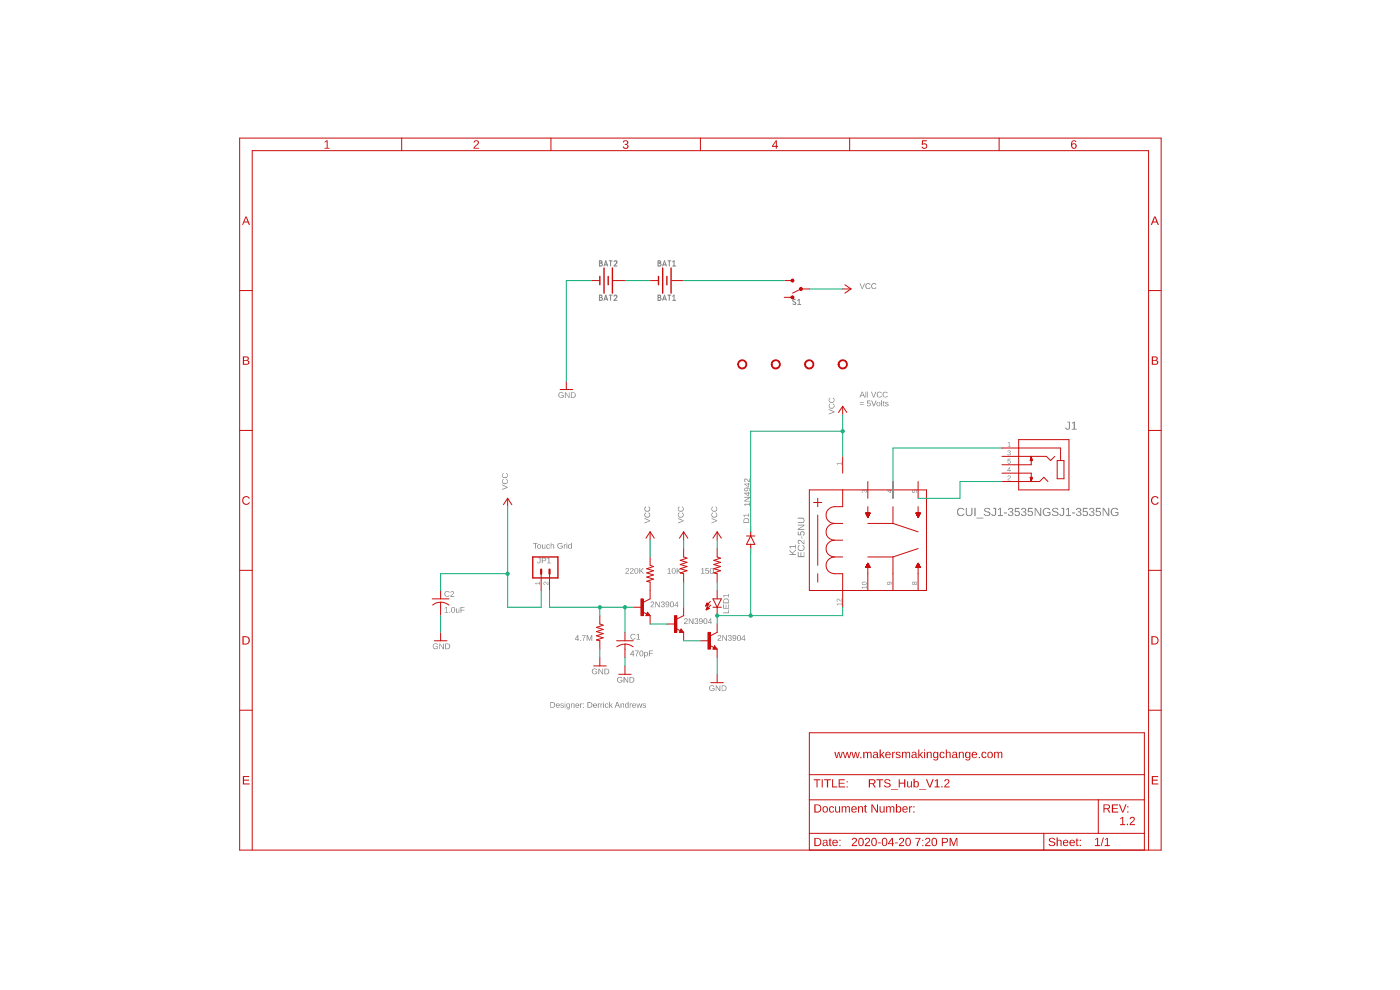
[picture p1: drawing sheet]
<?xml version="1.0" encoding="utf-8"?>
<!DOCTYPE eagle SYSTEM "eagle.dtd">
<eagle version="9.5.2">
<drawing>
<settings>
<setting alwaysvectorfont="no"/>
<setting verticaltext="up"/>
</settings>
<grid distance="0.1" unitdist="inch" unit="inch" style="lines" multiple="1" display="no" altdistance="0.01" altunitdist="inch" altunit="inch"/>
<schematic xreflabel="%F%N/%S.%C%R" xrefpart="/%S.%C%R">
<libraries>
<library name="supply1">
<symbols>
<symbol name="VCC">
<wire x1="1.27" y1="-1.905" x2="0" y2="0" width="0.254" layer="94"/>
<wire x1="0" y1="0" x2="-1.27" y2="-1.905" width="0.254" layer="94"/>
<text x="-2.54" y="-2.54" size="1.778" layer="96" rot="R90">&gt;VALUE</text>
<pin name="VCC" x="0" y="-2.54" visible="off" length="short" direction="sup" rot="R90"/>
</symbol>
<symbol name="GND">
<wire x1="-1.905" y1="0" x2="1.905" y2="0" width="0.254" layer="94"/>
<text x="-2.54" y="-2.54" size="1.778" layer="96">&gt;VALUE</text>
<pin name="GND" x="0" y="2.54" visible="off" length="short" direction="sup" rot="R270"/>
</symbol>
</symbols>
<devicesets>
<deviceset name="VCC" prefix="P+">
<gates>
<gate name="VCC" symbol="VCC" x="0" y="0"/>
</gates>
<devices>
<device name="">
<technologies>
<technology name=""/>
</technologies>
</device>
</devices>
</deviceset>
<deviceset name="GND" prefix="GND">
<gates>
<gate name="1" symbol="GND" x="0" y="0"/>
</gates>
<devices>
<device name="">
<technologies>
<technology name=""/>
</technologies>
</device>
</devices>
</deviceset>
</devicesets>
</library>
<library name="MMC Eagle">
<symbols>
<symbol name="RELAYNLT" library_locally_modified="yes">
<pin name="4" x="22.86" y="-10.16" visible="pad" length="middle" direction="pas" rot="R90"/>
<pin name="7" x="7.62" y="-38.1" visible="pad" length="middle" direction="pas" rot="R90"/>
<pin name="2" x="7.62" y="-10.16" visible="pad" length="middle" direction="pas" rot="R90"/>
<pin name="8" x="0" y="-43.18" visible="pad" length="middle" direction="pas" rot="R90"/>
<pin name="1" x="0" y="2.54" visible="pad" length="middle" direction="pas" rot="R270"/>
<pin name="3" x="15.24" y="-10.16" visible="pad" length="middle" direction="pas" rot="R90"/>
<pin name="6" x="15.24" y="-38.1" visible="pad" length="middle" direction="pas" rot="R90"/>
<pin name="5" x="22.86" y="-38.1" visible="pad" length="middle" direction="pas" rot="R90"/>
<wire x1="-10.16" y1="-7.62" x2="-10.16" y2="-38.1" width="0.1524" layer="94"/>
<wire x1="-2.54" y1="-33.02" x2="0" y2="-33.02" width="0.1524" layer="94"/>
<wire x1="-2.54" y1="-27.94" x2="0" y2="-27.94" width="0.1524" layer="94"/>
<wire x1="-2.54" y1="-22.86" x2="0" y2="-22.86" width="0.1524" layer="94"/>
<wire x1="-2.54" y1="-17.78" x2="0" y2="-17.78" width="0.1524" layer="94"/>
<wire x1="-2.54" y1="-12.7" x2="0" y2="-12.7" width="0.1524" layer="94"/>
<wire x1="-10.16" y1="-38.1" x2="0" y2="-38.1" width="0.1524" layer="94"/>
<wire x1="0" y1="-38.1" x2="25.4" y2="-38.1" width="0.1524" layer="94"/>
<wire x1="25.4" y1="-38.1" x2="25.4" y2="-7.62" width="0.1524" layer="94"/>
<wire x1="25.4" y1="-7.62" x2="0" y2="-7.62" width="0.1524" layer="94"/>
<wire x1="0" y1="-7.62" x2="-10.16" y2="-7.62" width="0.1524" layer="94"/>
<wire x1="22.86" y1="-15.24" x2="22.86" y2="-12.7" width="0.1524" layer="94"/>
<wire x1="0" y1="-33.02" x2="0" y2="-38.1" width="0.1524" layer="94"/>
<wire x1="0" y1="-12.7" x2="0" y2="-7.62" width="0.1524" layer="94"/>
<wire x1="15.24" y1="-27.94" x2="15.24" y2="-33.02" width="0.1524" layer="94"/>
<wire x1="22.86" y1="-25.4" x2="15.24" y2="-27.94" width="0.1524" layer="94"/>
<wire x1="15.24" y1="-27.94" x2="7.62" y2="-27.94" width="0.1524" layer="94"/>
<wire x1="7.62" y1="-15.24" x2="7.62" y2="-12.7" width="0.1524" layer="94"/>
<wire x1="15.24" y1="-12.7" x2="15.24" y2="-17.78" width="0.1524" layer="94"/>
<wire x1="22.86" y1="-20.32" x2="15.24" y2="-17.78" width="0.1524" layer="94"/>
<wire x1="15.24" y1="-17.78" x2="7.62" y2="-17.78" width="0.1524" layer="94"/>
<wire x1="7.62" y1="-30.48" x2="7.62" y2="-33.02" width="0.1524" layer="94"/>
<wire x1="22.86" y1="-30.48" x2="22.86" y2="-33.02" width="0.1524" layer="94"/>
<wire x1="-7.62" y1="-30.48" x2="-7.62" y2="-15.24" width="0.1524" layer="94"/>
<wire x1="-8.89" y1="-11.43" x2="-6.35" y2="-11.43" width="0.1524" layer="94"/>
<wire x1="-7.62" y1="-12.7" x2="-7.62" y2="-10.16" width="0.1524" layer="94"/>
<wire x1="-7.62" y1="-33.02" x2="-7.62" y2="-35.56" width="0.1524" layer="94"/>
<wire x1="-2.54" y1="-33.02" x2="-2.54" y2="-27.94" width="0.1524" layer="94" curve="-180"/>
<wire x1="-2.54" y1="-27.94" x2="-2.54" y2="-22.86" width="0.1524" layer="94" curve="-180"/>
<wire x1="-2.54" y1="-22.86" x2="-2.54" y2="-17.78" width="0.1524" layer="94" curve="-180"/>
<wire x1="-2.54" y1="-17.78" x2="-2.54" y2="-12.7" width="0.1524" layer="94" curve="-180"/>
<polygon width="0.0254" layer="94">
<vertex x="8.255" y="-14.605"/>
<vertex x="6.985" y="-14.605"/>
<vertex x="7.62" y="-15.875"/>
</polygon>
<polygon width="0.0254" layer="94">
<vertex x="23.495" y="-14.605"/>
<vertex x="22.225" y="-14.605"/>
<vertex x="22.86" y="-15.875"/>
</polygon>
<polygon width="0.0254" layer="94">
<vertex x="8.255" y="-31.115"/>
<vertex x="6.985" y="-31.115"/>
<vertex x="7.62" y="-29.845"/>
</polygon>
<polygon width="0.0254" layer="94">
<vertex x="23.495" y="-31.115"/>
<vertex x="22.225" y="-31.115"/>
<vertex x="22.86" y="-29.845"/>
</polygon>
<text x="-14.1986" y="-27.5844" size="2.0828" layer="95" ratio="6" rot="SR90">&gt;Name</text>
<text x="-11.6586" y="-28.2194" size="2.0828" layer="96" ratio="6" rot="SR90">&gt;Value</text>
</symbol>
<symbol name="LED" library_locally_modified="yes">
<wire x1="1.27" y1="0" x2="0" y2="-2.54" width="0.254" layer="94"/>
<wire x1="0" y1="-2.54" x2="-1.27" y2="0" width="0.254" layer="94"/>
<wire x1="1.27" y1="-2.54" x2="0" y2="-2.54" width="0.254" layer="94"/>
<wire x1="0" y1="-2.54" x2="-1.27" y2="-2.54" width="0.254" layer="94"/>
<wire x1="1.27" y1="0" x2="-1.27" y2="0" width="0.254" layer="94"/>
<wire x1="-2.032" y1="-0.762" x2="-3.429" y2="-2.159" width="0.1524" layer="94"/>
<wire x1="-1.905" y1="-1.905" x2="-3.302" y2="-3.302" width="0.1524" layer="94"/>
<text x="-3.429" y="-4.572" size="1.778" layer="95" font="vector" rot="R90">&gt;NAME</text>
<text x="1.905" y="-4.572" size="1.778" layer="96" font="vector" rot="R90" align="top-left">&gt;VALUE</text>
<pin name="C" x="0" y="-5.08" visible="off" length="short" direction="pas" rot="R90"/>
<pin name="A" x="0" y="2.54" visible="off" length="short" direction="pas" rot="R270"/>
<polygon width="0.1524" layer="94">
<vertex x="-3.429" y="-2.159"/>
<vertex x="-3.048" y="-1.27"/>
<vertex x="-2.54" y="-1.778"/>
</polygon>
<polygon width="0.1524" layer="94">
<vertex x="-3.302" y="-3.302"/>
<vertex x="-2.921" y="-2.413"/>
<vertex x="-2.413" y="-2.921"/>
</polygon>
</symbol>
<symbol name="R-US" library_locally_modified="yes">
<wire x1="-2.54" y1="0" x2="-2.159" y2="1.016" width="0.2032" layer="94"/>
<wire x1="-2.159" y1="1.016" x2="-1.524" y2="-1.016" width="0.2032" layer="94"/>
<wire x1="-1.524" y1="-1.016" x2="-0.889" y2="1.016" width="0.2032" layer="94"/>
<wire x1="-0.889" y1="1.016" x2="-0.254" y2="-1.016" width="0.2032" layer="94"/>
<wire x1="-0.254" y1="-1.016" x2="0.381" y2="1.016" width="0.2032" layer="94"/>
<wire x1="0.381" y1="1.016" x2="1.016" y2="-1.016" width="0.2032" layer="94"/>
<wire x1="1.016" y1="-1.016" x2="1.651" y2="1.016" width="0.2032" layer="94"/>
<wire x1="1.651" y1="1.016" x2="2.286" y2="-1.016" width="0.2032" layer="94"/>
<wire x1="2.286" y1="-1.016" x2="2.54" y2="0" width="0.2032" layer="94"/>
<pin name="1" x="-5.08" y="0" visible="off" length="short" direction="pas" swaplevel="1"/>
<pin name="2" x="5.08" y="0" visible="off" length="short" direction="pas" swaplevel="1" rot="R180"/>
<text x="-3.81" y="1.4986" size="1.778" layer="95">&gt;NAME</text>
<text x="-3.81" y="-3.302" size="1.778" layer="96">&gt;VALUE</text>
</symbol>
<symbol name="SJ1-3535NG" library_locally_modified="yes">
<wire x1="-7.62" y1="7.62" x2="7.62" y2="7.62" width="0.254" layer="94"/>
<wire x1="7.62" y1="7.62" x2="7.62" y2="5.08" width="0.254" layer="94"/>
<wire x1="7.62" y1="5.08" x2="7.62" y2="2.54" width="0.254" layer="94"/>
<wire x1="7.62" y1="2.54" x2="7.62" y2="0" width="0.254" layer="94"/>
<wire x1="7.62" y1="0" x2="7.62" y2="-2.54" width="0.254" layer="94"/>
<wire x1="7.62" y1="-2.54" x2="7.62" y2="-5.08" width="0.254" layer="94"/>
<wire x1="7.62" y1="-5.08" x2="7.62" y2="-7.62" width="0.254" layer="94"/>
<wire x1="7.62" y1="-7.62" x2="-7.62" y2="-7.62" width="0.254" layer="94"/>
<wire x1="-7.62" y1="-7.62" x2="-7.62" y2="7.62" width="0.254" layer="94"/>
<wire x1="7.62" y1="5.08" x2="-5.08" y2="5.08" width="0.1524" layer="94"/>
<wire x1="-5.08" y1="5.08" x2="-5.08" y2="1.27" width="0.1524" layer="94"/>
<wire x1="-5.08" y1="1.27" x2="-4.064" y2="1.27" width="0.1524" layer="94"/>
<wire x1="-4.064" y1="1.27" x2="-4.064" y2="-4.191" width="0.1524" layer="94"/>
<wire x1="-4.064" y1="-4.191" x2="-6.096" y2="-4.191" width="0.1524" layer="94"/>
<wire x1="-6.096" y1="-4.191" x2="-6.096" y2="1.27" width="0.1524" layer="94"/>
<wire x1="-6.096" y1="1.27" x2="-5.08" y2="1.27" width="0.1524" layer="94"/>
<wire x1="7.62" y1="2.54" x2="3.81" y2="2.54" width="0.1524" layer="94"/>
<wire x1="3.81" y1="2.54" x2="-0.762" y2="2.54" width="0.1524" layer="94"/>
<wire x1="-0.762" y1="2.54" x2="-2.032" y2="1.27" width="0.1524" layer="94"/>
<wire x1="-2.032" y1="1.27" x2="-3.302" y2="2.54" width="0.1524" layer="94"/>
<wire x1="7.62" y1="-5.08" x2="3.81" y2="-5.08" width="0.1524" layer="94"/>
<wire x1="3.81" y1="-5.08" x2="1.27" y2="-5.08" width="0.1524" layer="94"/>
<wire x1="1.27" y1="-5.08" x2="0" y2="-3.81" width="0.1524" layer="94"/>
<wire x1="0" y1="-3.81" x2="-1.27" y2="-5.08" width="0.1524" layer="94"/>
<wire x1="7.62" y1="0" x2="3.81" y2="0" width="0.1524" layer="94"/>
<wire x1="3.81" y1="0" x2="3.81" y2="2.54" width="0.1524" layer="94"/>
<wire x1="3.81" y1="-5.08" x2="3.81" y2="-2.54" width="0.1524" layer="94"/>
<wire x1="7.62" y1="-2.54" x2="3.81" y2="-2.54" width="0.1524" layer="94"/>
<polygon width="0.1524" layer="94">
<vertex x="3.81" y="-5.08"/>
<vertex x="3.4925" y="-3.81"/>
<vertex x="4.1275" y="-3.81"/>
</polygon>
<polygon width="0.1524" layer="94">
<vertex x="3.81" y="2.54"/>
<vertex x="4.1275" y="1.27"/>
<vertex x="3.4925" y="1.27"/>
</polygon>
<text x="-7.62746875" y="8.13596875" size="2.542490625" layer="95">&gt;NAME</text>
<text x="-7.622940625" y="-10.418" size="2.54098125" layer="96">&gt;VALUE</text>
<pin name="1" x="12.7" y="5.08" visible="pad" length="middle" direction="pas" rot="R180"/>
<pin name="2" x="12.7" y="-5.08" visible="pad" length="middle" direction="pas" rot="R180"/>
<pin name="3" x="12.7" y="2.54" visible="pad" length="middle" direction="pas" rot="R180"/>
<pin name="4" x="12.7" y="-2.54" visible="pad" length="middle" direction="pas" rot="R180"/>
<pin name="5" x="12.7" y="0" visible="pad" length="middle" direction="pas" rot="R180"/>
</symbol>
<symbol name="NPN" library_locally_modified="yes">
<wire x1="2.54" y1="2.54" x2="0.508" y2="1.524" width="0.1524" layer="94"/>
<wire x1="1.778" y1="-1.524" x2="2.54" y2="-2.54" width="0.1524" layer="94"/>
<wire x1="2.54" y1="-2.54" x2="1.27" y2="-2.54" width="0.1524" layer="94"/>
<wire x1="1.27" y1="-2.54" x2="1.778" y2="-1.524" width="0.1524" layer="94"/>
<wire x1="1.54" y1="-2.04" x2="0.308" y2="-1.424" width="0.1524" layer="94"/>
<wire x1="1.524" y1="-2.413" x2="2.286" y2="-2.413" width="0.254" layer="94"/>
<wire x1="2.286" y1="-2.413" x2="1.778" y2="-1.778" width="0.254" layer="94"/>
<wire x1="1.778" y1="-1.778" x2="1.524" y2="-2.286" width="0.254" layer="94"/>
<wire x1="1.524" y1="-2.286" x2="1.905" y2="-2.286" width="0.254" layer="94"/>
<wire x1="1.905" y1="-2.286" x2="1.778" y2="-2.032" width="0.254" layer="94"/>
<text x="-10.16" y="7.62" size="1.778" layer="95">&gt;NAME</text>
<text x="-10.16" y="5.08" size="1.778" layer="96">&gt;VALUE</text>
<rectangle x1="-0.254" y1="-2.54" x2="0.508" y2="2.54" layer="94"/>
<pin name="B" x="-2.54" y="0" visible="off" length="short" direction="pas" swaplevel="1"/>
<pin name="E" x="2.54" y="-5.08" visible="off" length="short" direction="pas" swaplevel="3" rot="R90"/>
<pin name="C" x="2.54" y="5.08" visible="off" length="short" direction="pas" swaplevel="2" rot="R270"/>
</symbol>
<symbol name="CAP-US" library_locally_modified="yes">
<wire x1="-2.54" y1="0" x2="2.54" y2="0" width="0.254" layer="94"/>
<wire x1="0" y1="-1.016" x2="0" y2="-2.54" width="0.1524" layer="94"/>
<wire x1="0" y1="-1" x2="2.4892" y2="-1.8542" width="0.254" layer="94" curve="-37.878202"/>
<wire x1="-2.4668" y1="-1.8504" x2="0" y2="-1.0161" width="0.254" layer="94" curve="-37.373024"/>
<text x="1.016" y="0.635" size="1.778" layer="95">&gt;NAME</text>
<text x="1.016" y="-4.191" size="1.778" layer="96">&gt;VALUE</text>
<pin name="1" x="0" y="2.54" visible="off" length="short" direction="pas" swaplevel="1" rot="R270"/>
<pin name="2" x="0" y="-5.08" visible="off" length="short" direction="pas" swaplevel="1" rot="R90"/>
</symbol>
<symbol name="D-1" library_locally_modified="yes">
<wire x1="-1.27" y1="-1.27" x2="1.27" y2="0" width="0.254" layer="94"/>
<wire x1="1.27" y1="0" x2="-1.27" y2="1.27" width="0.254" layer="94"/>
<wire x1="1.27" y1="1.27" x2="1.27" y2="0" width="0.254" layer="94"/>
<wire x1="-1.27" y1="1.27" x2="-1.27" y2="0" width="0.254" layer="94"/>
<wire x1="-1.27" y1="0" x2="-1.27" y2="-1.27" width="0.254" layer="94"/>
<wire x1="1.27" y1="0" x2="1.27" y2="-1.27" width="0.254" layer="94"/>
<wire x1="-1.27" y1="0" x2="-2.54" y2="0" width="0.254" layer="94"/>
<wire x1="2.54" y1="0" x2="1.27" y2="0" width="0.254" layer="94"/>
<text x="2.54" y="0.4826" size="1.778" layer="95">&gt;NAME</text>
<text x="2.54" y="-2.3114" size="1.778" layer="96">&gt;VALUE</text>
<text x="-2.54" y="0" size="0.4064" layer="99" align="center">SpiceOrder 1</text>
<text x="2.54" y="0" size="0.4064" layer="99" align="center">SpiceOrder 2</text>
<pin name="A" x="-2.54" y="0" visible="off" length="point" direction="pas"/>
<pin name="C" x="2.54" y="0" visible="off" length="point" direction="pas" rot="R180"/>
</symbol>
<symbol name="SLIDE-SWITCH">
<circle x="2.54" y="2.54" radius="0.3592" width="0.2032" layer="94"/>
<circle x="2.54" y="-2.54" radius="0.3592" width="0.2032" layer="94"/>
<circle x="0" y="0" radius="0.3592" width="0.2032" layer="94"/>
<wire x1="0" y1="0" x2="2.54" y2="1.27" width="0.1524" layer="94"/>
<wire x1="2.54" y1="-2.54" x2="3.175" y2="-2.54" width="0.127" layer="94"/>
<wire x1="2.54" y1="2.54" x2="3.175" y2="2.54" width="0.1524" layer="94"/>
<pin name="O" x="5.08" y="2.54" visible="off" length="short" direction="pas" rot="R180"/>
<pin name="P" x="-2.54" y="0" visible="off" length="short" direction="pas"/>
<pin name="S" x="5.08" y="-2.54" visible="off" length="short" direction="pas" rot="R180"/>
<text x="1.27" y="3.048" size="1.778" layer="95" font="vector" align="bottom-center">&gt;NAME</text>
<text x="1.016" y="-3.302" size="1.778" layer="96" font="vector" align="top-center">&gt;VALUE</text>
</symbol>
<symbol name="CONN_02" library_locally_modified="yes">
<wire x1="3.81" y1="-2.54" x2="-2.54" y2="-2.54" width="0.4064" layer="94"/>
<wire x1="1.27" y1="2.54" x2="2.54" y2="2.54" width="0.6096" layer="94"/>
<wire x1="1.27" y1="0" x2="2.54" y2="0" width="0.6096" layer="94"/>
<wire x1="-2.54" y1="5.08" x2="-2.54" y2="-2.54" width="0.4064" layer="94"/>
<wire x1="3.81" y1="-2.54" x2="3.81" y2="5.08" width="0.4064" layer="94"/>
<wire x1="-2.54" y1="5.08" x2="3.81" y2="5.08" width="0.4064" layer="94"/>
<text x="-2.54" y="-4.826" size="1.778" layer="96" font="vector">&gt;VALUE</text>
<text x="-2.54" y="5.588" size="1.778" layer="95" font="vector">&gt;NAME</text>
<pin name="1" x="7.62" y="0" visible="pad" length="middle" direction="pas" swaplevel="1" rot="R180"/>
<pin name="2" x="7.62" y="2.54" visible="pad" length="middle" direction="pas" swaplevel="1" rot="R180"/>
</symbol>
<symbol name="STAND-OFF">
<circle x="0" y="0" radius="1.27" width="0.254" layer="94"/>
</symbol>
</symbols>
<devicesets>
<deviceset name="EC2-5NU" locally_modified="yes" prefix="K" library_locally_modified="yes">
<gates>
<gate name="A" symbol="RELAYNLT" x="0" y="0"/>
</gates>
<devices>
<device name="" package="EC2NU">
<connects>
<connect gate="A" pin="1" pad="1"/>
<connect gate="A" pin="2" pad="3"/>
<connect gate="A" pin="3" pad="4"/>
<connect gate="A" pin="4" pad="5"/>
<connect gate="A" pin="5" pad="8"/>
<connect gate="A" pin="6" pad="9"/>
<connect gate="A" pin="7" pad="10"/>
<connect gate="A" pin="8" pad="12"/>
</connects>
<package3dinstances>
<package3dinstance package3d_urn="urn:adsk.eagle:package:10864322/3"/>
</package3dinstances>
<technologies>
<technology name="">
<attribute name="MANUFACTURER_PART_NUMBER" value="EC25NU" constant="no"/>
<attribute name="VENDOR" value="KEMET" constant="no"/>
</technology>
</technologies>
</device>
</devices>
</deviceset>
<deviceset name="LED" locally_modified="yes" prefix="D" uservalue="yes" library_locally_modified="yes">
<gates>
<gate name="G$1" symbol="LED" x="0" y="0"/>
</gates>
<devices>
<device name="5MM" package="LED_5MM">
<connects>
<connect gate="G$1" pin="A" pad="A"/>
<connect gate="G$1" pin="C" pad="K"/>
</connects>
<package3dinstances>
<package3dinstance package3d_urn="urn:adsk.eagle:package:10864293/4"/>
</package3dinstances>
<technologies>
<technology name=""/>
</technologies>
</device>
</devices>
</deviceset>
<deviceset name="RESISTOR-US-" locally_modified="yes" prefix="R" uservalue="yes" library_locally_modified="yes">
<gates>
<gate name="G$1" symbol="R-US" x="0" y="0"/>
</gates>
<devices>
<device name="0204/5" package="RESISTOR_0204/5">
<connects>
<connect gate="G$1" pin="1" pad="1"/>
<connect gate="G$1" pin="2" pad="2"/>
</connects>
<package3dinstances>
<package3dinstance package3d_urn="urn:adsk.eagle:package:10864308/1"/>
</package3dinstances>
<technologies>
<technology name=""/>
</technologies>
</device>
<device name="0207/7" package="RESISTOR_0207/7">
<connects>
<connect gate="G$1" pin="1" pad="1"/>
<connect gate="G$1" pin="2" pad="2"/>
</connects>
<package3dinstances>
<package3dinstance package3d_urn="urn:adsk.eagle:package:10866347/2"/>
</package3dinstances>
<technologies>
<technology name=""/>
</technologies>
</device>
<device name="0204/7" package="RESISTOR_0204/7">
<connects>
<connect gate="G$1" pin="1" pad="1"/>
<connect gate="G$1" pin="2" pad="2"/>
</connects>
<package3dinstances>
<package3dinstance package3d_urn="urn:adsk.eagle:package:10866346/1"/>
</package3dinstances>
<technologies>
<technology name=""/>
</technologies>
</device>
</devices>
</deviceset>
<deviceset name="CUI_SJ1-3535NG" library_locally_modified="yes">
<gates>
<gate name="G$1" symbol="SJ1-3535NG" x="0" y="7.62"/>
</gates>
<devices>
<device name="SJ1-3535NG" package="CUI_SJ1-3535NG">
<connects>
<connect gate="G$1" pin="1" pad="1"/>
<connect gate="G$1" pin="2" pad="2"/>
<connect gate="G$1" pin="3" pad="3"/>
<connect gate="G$1" pin="4" pad="4"/>
<connect gate="G$1" pin="5" pad="5"/>
</connects>
<package3dinstances>
<package3dinstance package3d_urn="urn:adsk.eagle:package:6677831/5"/>
</package3dinstances>
<technologies>
<technology name=""/>
</technologies>
</device>
</devices>
</deviceset>
<deviceset name="2N3904" locally_modified="yes" library_locally_modified="yes">
<gates>
<gate name="G$1" symbol="NPN" x="0" y="0"/>
</gates>
<devices>
<device name="" package="TO92-CBE">
<connects>
<connect gate="G$1" pin="B" pad="B"/>
<connect gate="G$1" pin="C" pad="C"/>
<connect gate="G$1" pin="E" pad="E"/>
</connects>
<package3dinstances>
<package3dinstance package3d_urn="urn:adsk.eagle:package:29223/2"/>
</package3dinstances>
<technologies>
<technology name=""/>
</technologies>
</device>
</devices>
</deviceset>
<deviceset name="CAPACITOR-US-" locally_modified="yes" library_locally_modified="yes">
<gates>
<gate name="G$1" symbol="CAP-US" x="0" y="0"/>
</gates>
<devices>
<device name="025" package="C025-030X050">
<connects>
<connect gate="G$1" pin="1" pad="1"/>
<connect gate="G$1" pin="2" pad="2"/>
</connects>
<package3dinstances>
<package3dinstance package3d_urn="urn:adsk.eagle:package:10893492/2"/>
</package3dinstances>
<technologies>
<technology name=""/>
</technologies>
</device>
<device name="050" package="C050-030X075">
<connects>
<connect gate="G$1" pin="1" pad="1"/>
<connect gate="G$1" pin="2" pad="2"/>
</connects>
<package3dinstances>
<package3dinstance package3d_urn="urn:adsk.eagle:package:10894121/3"/>
</package3dinstances>
<technologies>
<technology name=""/>
</technologies>
</device>
</devices>
</deviceset>
<deviceset name="DIODE-" locally_modified="yes" prefix="D" library_locally_modified="yes">
<gates>
<gate name="1" symbol="D-1" x="0" y="0"/>
</gates>
<devices>
<device name="DO41" package="DO41-10">
<connects>
<connect gate="1" pin="A" pad="A"/>
<connect gate="1" pin="C" pad="C"/>
</connects>
<package3dinstances>
<package3dinstance package3d_urn="urn:adsk.eagle:package:10894236/3"/>
</package3dinstances>
<technologies>
<technology name=""/>
</technologies>
</device>
<device name="DO35" package="DO35-10">
<connects>
<connect gate="1" pin="A" pad="A"/>
<connect gate="1" pin="C" pad="C"/>
</connects>
<package3dinstances>
<package3dinstance package3d_urn="urn:adsk.eagle:package:43344/2"/>
</package3dinstances>
<technologies>
<technology name=""/>
</technologies>
</device>
</devices>
</deviceset>
<deviceset name="SWITCH-SPDT-">
<gates>
<gate name="G$1" symbol="SLIDE-SWITCH" x="0" y="0"/>
</gates>
<devices>
<device name="EG1206A" package="EG1206A">
<connects>
<connect gate="G$1" pin="O" pad="1"/>
<connect gate="G$1" pin="P" pad="2"/>
<connect gate="G$1" pin="S" pad="3"/>
</connects>
<package3dinstances>
<package3dinstance package3d_urn="urn:adsk.eagle:package:10864284/1"/>
</package3dinstances>
<technologies>
<technology name=""/>
</technologies>
</device>
<device name="EG1218" package="EG1218">
<connects>
<connect gate="G$1" pin="O" pad="1"/>
<connect gate="G$1" pin="P" pad="2"/>
<connect gate="G$1" pin="S" pad="3"/>
</connects>
<package3dinstances>
<package3dinstance package3d_urn="urn:adsk.eagle:package:10864314/1"/>
</package3dinstances>
<technologies>
<technology name=""/>
</technologies>
</device>
<device name="PTH_11.6X4.0MM" package="SWITCH_SPDT_PTH_11.6X4.0MM">
<connects>
<connect gate="G$1" pin="O" pad="1"/>
<connect gate="G$1" pin="P" pad="2"/>
<connect gate="G$1" pin="S" pad="3"/>
</connects>
<package3dinstances>
<package3dinstance package3d_urn="urn:adsk.eagle:package:10895073/3"/>
</package3dinstances>
<technologies>
<technology name=""/>
</technologies>
</device>
</devices>
</deviceset>
<deviceset name="HEADER_1X02-" locally_modified="yes" library_locally_modified="yes">
<gates>
<gate name="G$1" symbol="CONN_02" x="0" y="-2.54"/>
</gates>
<devices>
<device name="1X02" package="1X02">
<connects>
<connect gate="G$1" pin="1" pad="1"/>
<connect gate="G$1" pin="2" pad="2"/>
</connects>
<package3dinstances>
<package3dinstance package3d_urn="urn:adsk.eagle:package:22435/2"/>
</package3dinstances>
<technologies>
<technology name=""/>
</technologies>
</device>
</devices>
</deviceset>
<deviceset name="STAND-OFF-">
<gates>
<gate name="G$1" symbol="STAND-OFF" x="0" y="0"/>
</gates>
<devices>
<device name="" package="STAND-OFF">
<package3dinstances>
<package3dinstance package3d_urn="urn:adsk.eagle:package:10895139/1"/>
</package3dinstances>
<technologies>
<technology name=""/>
</technologies>
</device>
</devices>
</deviceset>
</devicesets>
</library>
<library name="frames">
<symbols>
<symbol name="FRAME_A_L">
<frame x1="0" y1="0" x2="279.4" y2="215.9" columns="6" rows="5" layer="94" border-bottom="no"/>
</symbol>
<symbol name="DOCFIELD">
<wire x1="0" y1="0" x2="71.12" y2="0" width="0.1016" layer="94"/>
<wire x1="101.6" y1="15.24" x2="87.63" y2="15.24" width="0.1016" layer="94"/>
<wire x1="0" y1="0" x2="0" y2="5.08" width="0.1016" layer="94"/>
<wire x1="0" y1="5.08" x2="71.12" y2="5.08" width="0.1016" layer="94"/>
<wire x1="0" y1="5.08" x2="0" y2="15.24" width="0.1016" layer="94"/>
<wire x1="101.6" y1="15.24" x2="101.6" y2="5.08" width="0.1016" layer="94"/>
<wire x1="71.12" y1="5.08" x2="71.12" y2="0" width="0.1016" layer="94"/>
<wire x1="71.12" y1="5.08" x2="87.63" y2="5.08" width="0.1016" layer="94"/>
<wire x1="71.12" y1="0" x2="101.6" y2="0" width="0.1016" layer="94"/>
<wire x1="87.63" y1="15.24" x2="87.63" y2="5.08" width="0.1016" layer="94"/>
<wire x1="87.63" y1="15.24" x2="0" y2="15.24" width="0.1016" layer="94"/>
<wire x1="87.63" y1="5.08" x2="101.6" y2="5.08" width="0.1016" layer="94"/>
<wire x1="101.6" y1="5.08" x2="101.6" y2="0" width="0.1016" layer="94"/>
<wire x1="0" y1="15.24" x2="0" y2="22.86" width="0.1016" layer="94"/>
<wire x1="101.6" y1="35.56" x2="0" y2="35.56" width="0.1016" layer="94"/>
<wire x1="101.6" y1="35.56" x2="101.6" y2="22.86" width="0.1016" layer="94"/>
<wire x1="0" y1="22.86" x2="101.6" y2="22.86" width="0.1016" layer="94"/>
<wire x1="0" y1="22.86" x2="0" y2="35.56" width="0.1016" layer="94"/>
<wire x1="101.6" y1="22.86" x2="101.6" y2="15.24" width="0.1016" layer="94"/>
<text x="1.27" y="1.27" size="2.54" layer="94">Date:</text>
<text x="12.7" y="1.27" size="2.54" layer="94">&gt;LAST_DATE_TIME</text>
<text x="72.39" y="1.27" size="2.54" layer="94">Sheet:</text>
<text x="86.36" y="1.27" size="2.54" layer="94">&gt;SHEET</text>
<text x="88.9" y="11.43" size="2.54" layer="94">REV:</text>
<text x="1.27" y="19.05" size="2.54" layer="94">TITLE:</text>
<text x="1.27" y="11.43" size="2.54" layer="94">Document Number:</text>
<text x="17.78" y="19.05" size="2.54" layer="94">&gt;DRAWING_NAME</text>
</symbol>
</symbols>
<devicesets>
<deviceset name="FRAME_A_L" prefix="FRAME" uservalue="yes">
<gates>
<gate name="G$1" symbol="FRAME_A_L" x="0" y="0" addlevel="always"/>
<gate name="G$2" symbol="DOCFIELD" x="172.72" y="0" addlevel="always"/>
</gates>
<devices>
<device name="">
<technologies>
<technology name=""/>
</technologies>
</device>
</devices>
</deviceset>
</devicesets>
</library>
<library name="MMC Eagle">
<symbols>
<symbol name="BATTERY">
<wire x1="-1.27" y1="3.81" x2="-1.27" y2="-3.81" width="0.4064" layer="94"/>
<wire x1="0" y1="1.27" x2="0" y2="-1.27" width="0.4064" layer="94"/>
<wire x1="1.27" y1="3.81" x2="1.27" y2="-3.81" width="0.4064" layer="94"/>
<wire x1="2.54" y1="1.27" x2="2.54" y2="-1.27" width="0.4064" layer="94"/>
<wire x1="-2.54" y1="0" x2="-1.524" y2="0" width="0.1524" layer="94"/>
<text x="0" y="4.318" size="1.778" layer="95" font="vector" align="bottom-center">&gt;NAME</text>
<text x="0" y="-4.318" size="1.778" layer="96" font="vector" align="top-center">&gt;VALUE</text>
<pin name="-" x="5.08" y="0" visible="off" length="short" direction="pwr" rot="R180"/>
<pin name="+" x="-5.08" y="0" visible="off" length="short" direction="pwr"/>
</symbol>
</symbols>
<devicesets>
<deviceset name="BATTERY-">
<gates>
<gate name="G$1" symbol="BATTERY" x="0" y="0"/>
</gates>
<devices>
<device name="3XAAA" package="3XAAA_HOLDER">
<connects>
<connect gate="G$1" pin="+" pad="P$1"/>
<connect gate="G$1" pin="-" pad="P$2"/>
</connects>
<package3dinstances>
<package3dinstance package3d_urn="urn:adsk.eagle:package:13126642/1"/>
</package3dinstances>
<technologies>
<technology name=""/>
</technologies>
</device>
<device name="BS-5" package="BS-5">
<connects>
<connect gate="G$1" pin="+" pad="1 2"/>
<connect gate="G$1" pin="-" pad="3"/>
</connects>
<package3dinstances>
<package3dinstance package3d_urn="urn:adsk.eagle:package:13126659/1"/>
</package3dinstances>
<technologies>
<technology name=""/>
</technologies>
</device>
<device name="BC4AAA" package="BC4AAA">
<connects>
<connect gate="G$1" pin="+" pad="BC+"/>
<connect gate="G$1" pin="-" pad="BC-"/>
</connects>
<package3dinstances>
<package3dinstance package3d_urn="urn:adsk.eagle:package:13126646/1"/>
</package3dinstances>
<technologies>
<technology name=""/>
</technologies>
</device>
<device name="20MM_PTH" package="BATTCOM_20MM_PTH">
<connects>
<connect gate="G$1" pin="+" pad="+"/>
<connect gate="G$1" pin="-" pad="-"/>
</connects>
<package3dinstances>
<package3dinstance package3d_urn="urn:adsk.eagle:package:13126652/1"/>
</package3dinstances>
<technologies>
<technology name=""/>
</technologies>
</device>
</devices>
</deviceset>
</devicesets>
</library>
</libraries>
<attributes>
</attributes>
<variantdefs>
</variantdefs>
<classes>
<class number="0" name="default" width="0" drill="0">
</class>
</classes>
<parts>
<part name="R4" library="MMC Eagle" deviceset="RESISTOR-US-" device="0207/7" package3d_urn="urn:adsk.eagle:package:10866347/2" value="150"/>
<part name="P+3" library="supply1" deviceset="VCC" device=""/>
<part name="T1" library="MMC Eagle" deviceset="2N3904" device="" package3d_urn="urn:adsk.eagle:package:29223/2"/>
<part name="LED1" library="MMC Eagle" deviceset="LED" device="5MM" package3d_urn="urn:adsk.eagle:package:10864293/4"/>
<part name="D1" library="MMC Eagle" deviceset="DIODE-" device="DO41" package3d_urn="urn:adsk.eagle:package:10894236/3" value="1N4942"/>
<part name="T2" library="MMC Eagle" deviceset="2N3904" device="" package3d_urn="urn:adsk.eagle:package:29223/2"/>
<part name="T3" library="MMC Eagle" deviceset="2N3904" device="" package3d_urn="urn:adsk.eagle:package:29223/2"/>
<part name="R1" library="MMC Eagle" deviceset="RESISTOR-US-" device="0207/7" package3d_urn="urn:adsk.eagle:package:10866347/2" value="10K"/>
<part name="R3" library="MMC Eagle" deviceset="RESISTOR-US-" device="0207/7" package3d_urn="urn:adsk.eagle:package:10866347/2" value="220K"/>
<part name="P+1" library="supply1" deviceset="VCC" device=""/>
<part name="P+2" library="supply1" deviceset="VCC" device=""/>
<part name="P+5" library="supply1" deviceset="VCC" device=""/>
<part name="C1" library="MMC Eagle" deviceset="CAPACITOR-US-" device="025" package3d_urn="urn:adsk.eagle:package:10893492/2" value="470pF"/>
<part name="R2" library="MMC Eagle" deviceset="RESISTOR-US-" device="0207/7" package3d_urn="urn:adsk.eagle:package:10866347/2" value="4.7M"/>
<part name="GND1" library="supply1" deviceset="GND" device=""/>
<part name="GND2" library="supply1" deviceset="GND" device=""/>
<part name="GND3" library="supply1" deviceset="GND" device=""/>
<part name="GND4" library="supply1" deviceset="GND" device=""/>
<part name="C2" library="MMC Eagle" deviceset="CAPACITOR-US-" device="050" package3d_urn="urn:adsk.eagle:package:10894121/3" value="1.0uF"/>
<part name="P+6" library="supply1" deviceset="VCC" device=""/>
<part name="GND5" library="supply1" deviceset="GND" device=""/>
<part name="J1" library="MMC Eagle" deviceset="CUI_SJ1-3535NG" device="SJ1-3535NG" package3d_urn="urn:adsk.eagle:package:6677831/5"/>
<part name="H1" library="MMC Eagle" deviceset="STAND-OFF-" device="" package3d_urn="urn:adsk.eagle:package:10895139/1"/>
<part name="H2" library="MMC Eagle" deviceset="STAND-OFF-" device="" package3d_urn="urn:adsk.eagle:package:10895139/1"/>
<part name="H3" library="MMC Eagle" deviceset="STAND-OFF-" device="" package3d_urn="urn:adsk.eagle:package:10895139/1"/>
<part name="H4" library="MMC Eagle" deviceset="STAND-OFF-" device="" package3d_urn="urn:adsk.eagle:package:10895139/1"/>
<part name="K1" library="MMC Eagle" deviceset="EC2-5NU" device="" package3d_urn="urn:adsk.eagle:package:10864322/3"/>
<part name="P+7" library="supply1" deviceset="VCC" device=""/>
<part name="JP1" library="MMC Eagle" deviceset="HEADER_1X02-" device="1X02" package3d_urn="urn:adsk.eagle:package:22435/2"/>
<part name="S1" library="MMC Eagle" deviceset="SWITCH-SPDT-" device="PTH_11.6X4.0MM" package3d_urn="urn:adsk.eagle:package:10895073/3"/>
<part name="FRAME1" library="frames" deviceset="FRAME_A_L" device=""/>
<part name="BAT1" library="MMC Eagle" deviceset="BATTERY-" device="20MM_PTH" package3d_urn="urn:adsk.eagle:package:13126652/1" value="BAT1"/>
<part name="BAT2" library="MMC Eagle" deviceset="BATTERY-" device="20MM_PTH" package3d_urn="urn:adsk.eagle:package:13126652/1" value="BAT2"/>
</parts>
<sheets>
<sheet>
<plain>
<text x="22.86" y="93.98" size="1.778" layer="96">150</text>
<text x="0" y="93.98" size="1.778" layer="96">220K</text>
<text x="12.7" y="93.98" size="1.778" layer="96">10K</text>
<text x="-27.94" y="101.6" size="1.778" layer="95">Touch Grid</text>
<text x="-15.24" y="73.66" size="1.778" layer="96">4.7M</text>
<text x="71.12" y="144.78" size="1.778" layer="95">All VCC
= 5Volts</text>
<text x="-22.86" y="53.34" size="1.778" layer="95">Designer: Derrick Andrews</text>
<text x="63.5" y="38.1" size="2.54" layer="94">www.makersmakingchange.com</text>
<text x="149.86" y="17.78" size="2.54" layer="94">1.2</text>
</plain>
<instances>
<instance part="R4" gate="G$1" x="27.94" y="96.52" smashed="yes" rot="R270"/>
<instance part="P+3" gate="VCC" x="27.94" y="106.68" smashed="yes">
<attribute name="VALUE" x="27.94" y="109.22" size="1.778" layer="96" rot="R90"/>
</instance>
<instance part="T1" gate="G$1" x="25.4" y="73.66" smashed="yes">
<attribute name="VALUE" x="27.94" y="73.66" size="1.778" layer="96"/>
</instance>
<instance part="LED1" gate="G$1" x="27.94" y="86.36" smashed="yes">
<attribute name="NAME" x="31.496" y="81.788" size="1.778" layer="95" rot="R90"/>
<attribute name="VALUE" x="33.655" y="81.788" size="1.778" layer="96" rot="R90"/>
</instance>
<instance part="D1" gate="1" x="38.1" y="104.14" smashed="yes" rot="R90">
<attribute name="NAME" x="37.6174" y="109.22" size="1.778" layer="95" rot="R90"/>
<attribute name="VALUE" x="37.8714" y="114.3" size="1.778" layer="96" rot="R90"/>
</instance>
<instance part="T2" gate="G$1" x="15.24" y="78.74" smashed="yes">
<attribute name="VALUE" x="17.78" y="78.74" size="1.778" layer="96"/>
</instance>
<instance part="T3" gate="G$1" x="5.08" y="83.82" smashed="yes">
<attribute name="VALUE" x="7.62" y="83.82" size="1.778" layer="96"/>
</instance>
<instance part="R1" gate="G$1" x="17.78" y="96.52" smashed="yes" rot="R270"/>
<instance part="R3" gate="G$1" x="7.62" y="93.98" smashed="yes" rot="R270"/>
<instance part="P+1" gate="VCC" x="17.78" y="106.68" smashed="yes">
<attribute name="VALUE" x="17.78" y="109.22" size="1.778" layer="96" rot="R90"/>
</instance>
<instance part="P+2" gate="VCC" x="7.62" y="106.68" smashed="yes">
<attribute name="VALUE" x="7.62" y="109.22" size="1.778" layer="96" rot="R90"/>
</instance>
<instance part="P+5" gate="VCC" x="-35.56" y="116.84" smashed="yes">
<attribute name="VALUE" x="-35.56" y="119.38" size="1.778" layer="96" rot="R90"/>
</instance>
<instance part="C1" gate="G$1" x="0" y="73.66" smashed="yes">
<attribute name="NAME" x="1.524" y="74.041" size="1.778" layer="95"/>
<attribute name="VALUE" x="1.524" y="68.961" size="1.778" layer="96"/>
</instance>
<instance part="R2" gate="G$1" x="-7.62" y="76.2" smashed="yes" rot="R270"/>
<instance part="GND1" gate="1" x="-7.62" y="66.04" smashed="yes">
<attribute name="VALUE" x="-10.16" y="63.5" size="1.778" layer="96"/>
</instance>
<instance part="GND2" gate="1" x="0" y="63.5" smashed="yes">
<attribute name="VALUE" x="-2.54" y="60.96" size="1.778" layer="96"/>
</instance>
<instance part="GND3" gate="1" x="27.94" y="60.96" smashed="yes">
<attribute name="VALUE" x="25.4" y="58.42" size="1.778" layer="96"/>
</instance>
<instance part="GND4" gate="1" x="-55.88" y="73.66" smashed="yes">
<attribute name="VALUE" x="-58.42" y="71.12" size="1.778" layer="96"/>
</instance>
<instance part="C2" gate="G$1" x="-55.88" y="86.36" smashed="yes">
<attribute name="NAME" x="-54.864" y="86.995" size="1.778" layer="95"/>
<attribute name="VALUE" x="-54.864" y="82.169" size="1.778" layer="96"/>
</instance>
<instance part="P+6" gate="VCC" x="68.58" y="180.34" smashed="yes" rot="R270">
<attribute name="VALUE" x="71.12" y="180.34" size="1.778" layer="96"/>
</instance>
<instance part="GND5" gate="1" x="-17.78" y="149.86" smashed="yes">
<attribute name="VALUE" x="-20.32" y="147.32" size="1.778" layer="96"/>
</instance>
<instance part="J1" gate="G$1" x="127" y="127" smashed="yes" rot="MR0">
<attribute name="NAME" x="137.16746875" y="137.67596875" size="2.542490625" layer="95" rot="MR0"/>
<attribute name="VALUE" x="149.862940625" y="111.502" size="2.54098125" layer="96" rot="MR0"/>
</instance>
<instance part="H1" gate="G$1" x="35.56" y="157.48" smashed="yes"/>
<instance part="H2" gate="G$1" x="45.72" y="157.48" smashed="yes"/>
<instance part="H3" gate="G$1" x="55.88" y="157.48" smashed="yes"/>
<instance part="H4" gate="G$1" x="66.04" y="157.48" smashed="yes"/>
<instance part="K1" gate="A" x="66.04" y="127" smashed="yes">
<attribute name="NAME" x="51.8414" y="99.4156" size="2.0828" layer="95" ratio="6" rot="SR90"/>
<attribute name="VALUE" x="54.3814" y="98.7806" size="2.0828" layer="96" ratio="6" rot="SR90"/>
</instance>
<instance part="P+7" gate="VCC" x="66.04" y="144.78" smashed="yes">
<attribute name="VALUE" x="63.5" y="142.24" size="1.778" layer="96" rot="R90"/>
</instance>
<instance part="JP1" gate="G$1" x="-25.4" y="96.52" smashed="yes" rot="R270">
<attribute name="NAME" x="-26.67" y="97.155" size="1.778" layer="95"/>
</instance>
<instance part="S1" gate="G$1" x="53.34" y="180.34" smashed="yes" rot="R180">
<attribute name="NAME" x="52.07" y="177.292" size="1.778" layer="95" font="vector" rot="R180" align="bottom-center"/>
</instance>
<instance part="FRAME1" gate="G$1" x="-116.84" y="10.16" smashed="yes"/>
<instance part="FRAME1" gate="G$2" x="55.88" y="10.16" smashed="yes">
<attribute name="LAST_DATE_TIME" x="68.58" y="11.43" size="2.54" layer="94"/>
<attribute name="SHEET" x="142.24" y="11.43" size="2.54" layer="94"/>
<attribute name="DRAWING_NAME" x="73.66" y="29.21" size="2.54" layer="94"/>
</instance>
<instance part="BAT1" gate="G$1" x="12.7" y="182.88" smashed="yes" rot="R180">
<attribute name="NAME" x="12.7" y="178.562" size="1.778" layer="95" font="vector" rot="R180" align="bottom-center"/>
<attribute name="VALUE" x="12.7" y="187.198" size="1.778" layer="96" font="vector" rot="R180" align="top-center"/>
</instance>
<instance part="BAT2" gate="G$1" x="-5.08" y="182.88" smashed="yes" rot="R180">
<attribute name="NAME" x="-5.08" y="178.562" size="1.778" layer="95" font="vector" rot="R180" align="bottom-center"/>
<attribute name="VALUE" x="-5.08" y="187.198" size="1.778" layer="96" font="vector" rot="R180" align="top-center"/>
</instance>
</instances>
<busses>
</busses>
<nets>
<net name="VCC" class="0">
<segment>
<pinref part="R4" gate="G$1" pin="1"/>
<pinref part="P+3" gate="VCC" pin="VCC"/>
<wire x1="27.94" y1="104.14" x2="27.94" y2="101.6" width="0.1524" layer="91"/>
</segment>
<segment>
<pinref part="K1" gate="A" pin="1"/>
<pinref part="P+7" gate="VCC" pin="VCC"/>
<wire x1="66.04" y1="142.24" x2="66.04" y2="137.16" width="0.1524" layer="91"/>
<pinref part="D1" gate="1" pin="C"/>
<wire x1="66.04" y1="137.16" x2="66.04" y2="129.54" width="0.1524" layer="91"/>
<wire x1="38.1" y1="106.68" x2="38.1" y2="137.16" width="0.1524" layer="91"/>
<wire x1="38.1" y1="137.16" x2="66.04" y2="137.16" width="0.1524" layer="91"/>
<junction x="66.04" y="137.16"/>
</segment>
<segment>
<pinref part="P+2" gate="VCC" pin="VCC"/>
<pinref part="R3" gate="G$1" pin="1"/>
<wire x1="7.62" y1="104.14" x2="7.62" y2="99.06" width="0.1524" layer="91"/>
</segment>
<segment>
<pinref part="P+1" gate="VCC" pin="VCC"/>
<pinref part="R1" gate="G$1" pin="1"/>
<wire x1="17.78" y1="104.14" x2="17.78" y2="101.6" width="0.1524" layer="91"/>
</segment>
<segment>
<pinref part="P+5" gate="VCC" pin="VCC"/>
<wire x1="-35.56" y1="114.3" x2="-35.56" y2="93.98" width="0.1524" layer="91"/>
<pinref part="C2" gate="G$1" pin="1"/>
<wire x1="-35.56" y1="93.98" x2="-35.56" y2="83.82" width="0.1524" layer="91"/>
<wire x1="-55.88" y1="88.9" x2="-55.88" y2="93.98" width="0.1524" layer="91"/>
<wire x1="-55.88" y1="93.98" x2="-35.56" y2="93.98" width="0.1524" layer="91"/>
<junction x="-35.56" y="93.98"/>
<pinref part="JP1" gate="G$1" pin="1"/>
<wire x1="-25.4" y1="88.9" x2="-25.4" y2="83.82" width="0.1524" layer="91"/>
<wire x1="-25.4" y1="83.82" x2="-35.56" y2="83.82" width="0.1524" layer="91"/>
</segment>
<segment>
<pinref part="P+6" gate="VCC" pin="VCC"/>
<pinref part="S1" gate="G$1" pin="P"/>
<wire x1="55.88" y1="180.34" x2="66.04" y2="180.34" width="0.1524" layer="91"/>
</segment>
</net>
<net name="N$3" class="0">
<segment>
<pinref part="K1" gate="A" pin="8"/>
<wire x1="66.04" y1="83.82" x2="66.04" y2="81.28" width="0.1524" layer="91"/>
<pinref part="T1" gate="G$1" pin="C"/>
<pinref part="LED1" gate="G$1" pin="C"/>
<wire x1="66.04" y1="81.28" x2="38.1" y2="81.28" width="0.1524" layer="91"/>
<junction x="27.94" y="81.28"/>
<wire x1="38.1" y1="81.28" x2="27.94" y2="81.28" width="0.1524" layer="91"/>
<wire x1="27.94" y1="81.28" x2="27.94" y2="78.74" width="0.1524" layer="91"/>
<pinref part="D1" gate="1" pin="A"/>
<wire x1="38.1" y1="101.6" x2="38.1" y2="81.28" width="0.1524" layer="91"/>
<junction x="38.1" y="81.28"/>
</segment>
</net>
<net name="N$1" class="0">
<segment>
<pinref part="T3" gate="G$1" pin="E"/>
<pinref part="T2" gate="G$1" pin="B"/>
<wire x1="7.62" y1="78.74" x2="12.7" y2="78.74" width="0.1524" layer="91"/>
</segment>
</net>
<net name="N$2" class="0">
<segment>
<pinref part="T2" gate="G$1" pin="E"/>
<pinref part="T1" gate="G$1" pin="B"/>
<wire x1="17.78" y1="73.66" x2="22.86" y2="73.66" width="0.1524" layer="91"/>
</segment>
</net>
<net name="N$4" class="0">
<segment>
<pinref part="T2" gate="G$1" pin="C"/>
<pinref part="R1" gate="G$1" pin="2"/>
<wire x1="17.78" y1="91.44" x2="17.78" y2="83.82" width="0.1524" layer="91"/>
</segment>
</net>
<net name="N$5" class="0">
<segment>
<pinref part="T3" gate="G$1" pin="C"/>
<pinref part="R3" gate="G$1" pin="2"/>
</segment>
</net>
<net name="N$6" class="0">
<segment>
<pinref part="LED1" gate="G$1" pin="A"/>
<pinref part="R4" gate="G$1" pin="2"/>
<wire x1="27.94" y1="88.9" x2="27.94" y2="91.44" width="0.1524" layer="91"/>
</segment>
</net>
<net name="N$7" class="0">
<segment>
<pinref part="T3" gate="G$1" pin="B"/>
<pinref part="C1" gate="G$1" pin="1"/>
<wire x1="-7.62" y1="83.82" x2="0" y2="83.82" width="0.1524" layer="91"/>
<wire x1="0" y1="83.82" x2="2.54" y2="83.82" width="0.1524" layer="91"/>
<wire x1="0" y1="76.2" x2="0" y2="83.82" width="0.1524" layer="91"/>
<junction x="0" y="83.82"/>
<pinref part="R2" gate="G$1" pin="1"/>
<wire x1="-7.62" y1="83.82" x2="-7.62" y2="81.28" width="0.1524" layer="91"/>
<junction x="-7.62" y="83.82"/>
<pinref part="JP1" gate="G$1" pin="2"/>
<wire x1="-7.62" y1="83.82" x2="-22.86" y2="83.82" width="0.1524" layer="91"/>
<wire x1="-22.86" y1="83.82" x2="-22.86" y2="88.9" width="0.1524" layer="91"/>
</segment>
</net>
<net name="GND" class="0">
<segment>
<pinref part="R2" gate="G$1" pin="2"/>
<wire x1="-7.62" y1="71.12" x2="-7.62" y2="68.58" width="0.1524" layer="91"/>
<pinref part="GND1" gate="1" pin="GND"/>
</segment>
<segment>
<pinref part="C1" gate="G$1" pin="2"/>
<wire x1="0" y1="68.58" x2="0" y2="66.04" width="0.1524" layer="91"/>
<pinref part="GND2" gate="1" pin="GND"/>
</segment>
<segment>
<wire x1="27.94" y1="68.58" x2="27.94" y2="63.5" width="0.1524" layer="91"/>
<pinref part="T1" gate="G$1" pin="E"/>
<pinref part="GND3" gate="1" pin="GND"/>
</segment>
<segment>
<pinref part="C2" gate="G$1" pin="2"/>
<pinref part="GND4" gate="1" pin="GND"/>
<wire x1="-55.88" y1="81.28" x2="-55.88" y2="76.2" width="0.1524" layer="91"/>
</segment>
<segment>
<pinref part="GND5" gate="1" pin="GND"/>
<pinref part="BAT2" gate="G$1" pin="-"/>
<wire x1="-10.16" y1="182.88" x2="-17.78" y2="182.88" width="0.1524" layer="91"/>
<wire x1="-17.78" y1="182.88" x2="-17.78" y2="152.4" width="0.1524" layer="91"/>
</segment>
</net>
<net name="N$11" class="0">
<segment>
<pinref part="J1" gate="G$1" pin="1"/>
<pinref part="K1" gate="A" pin="3"/>
<wire x1="114.3" y1="132.08" x2="81.28" y2="132.08" width="0.1524" layer="91"/>
<wire x1="81.28" y1="132.08" x2="81.28" y2="116.84" width="0.1524" layer="91"/>
</segment>
</net>
<net name="N$9" class="0">
<segment>
<pinref part="S1" gate="G$1" pin="S"/>
<wire x1="48.26" y1="182.88" x2="17.78" y2="182.88" width="0.1524" layer="91"/>
<pinref part="BAT1" gate="G$1" pin="+"/>
</segment>
</net>
<net name="N$12" class="0">
<segment>
<pinref part="K1" gate="A" pin="4"/>
<pinref part="J1" gate="G$1" pin="2"/>
<wire x1="114.3" y1="121.92" x2="101.6" y2="121.92" width="0.1524" layer="91"/>
<wire x1="101.6" y1="121.92" x2="101.6" y2="116.84" width="0.1524" layer="91"/>
<wire x1="101.6" y1="116.84" x2="88.9" y2="116.84" width="0.1524" layer="91"/>
</segment>
</net>
<net name="N$15" class="0">
<segment>
<pinref part="BAT1" gate="G$1" pin="-"/>
<pinref part="BAT2" gate="G$1" pin="+"/>
<wire x1="7.62" y1="182.88" x2="0" y2="182.88" width="0.1524" layer="91"/>
</segment>
</net>
</nets>
</sheet>
</sheets>
</schematic>
</drawing>
<compatibility>
<note version="6.3" minversion="6.2.2" severity="warning">
Since Version 6.2.2 text objects can contain more than one line,
which will not be processed correctly with this version.
</note>
<note version="8.2" severity="warning">
Since Version 8.2, EAGLE supports online libraries. The ids
of those online libraries will not be understood (or retained)
with this version.
</note>
<note version="8.3" severity="warning">
Since Version 8.3, EAGLE supports URNs for individual library
assets (packages, symbols, and devices). The URNs of those assets
will not be understood (or retained) with this version.
</note>
<note version="8.3" severity="warning">
Since Version 8.3, EAGLE supports the association of 3D packages
with devices in libraries, schematics, and board files. Those 3D
packages will not be understood (or retained) with this version.
</note>
</compatibility>
</eagle>
